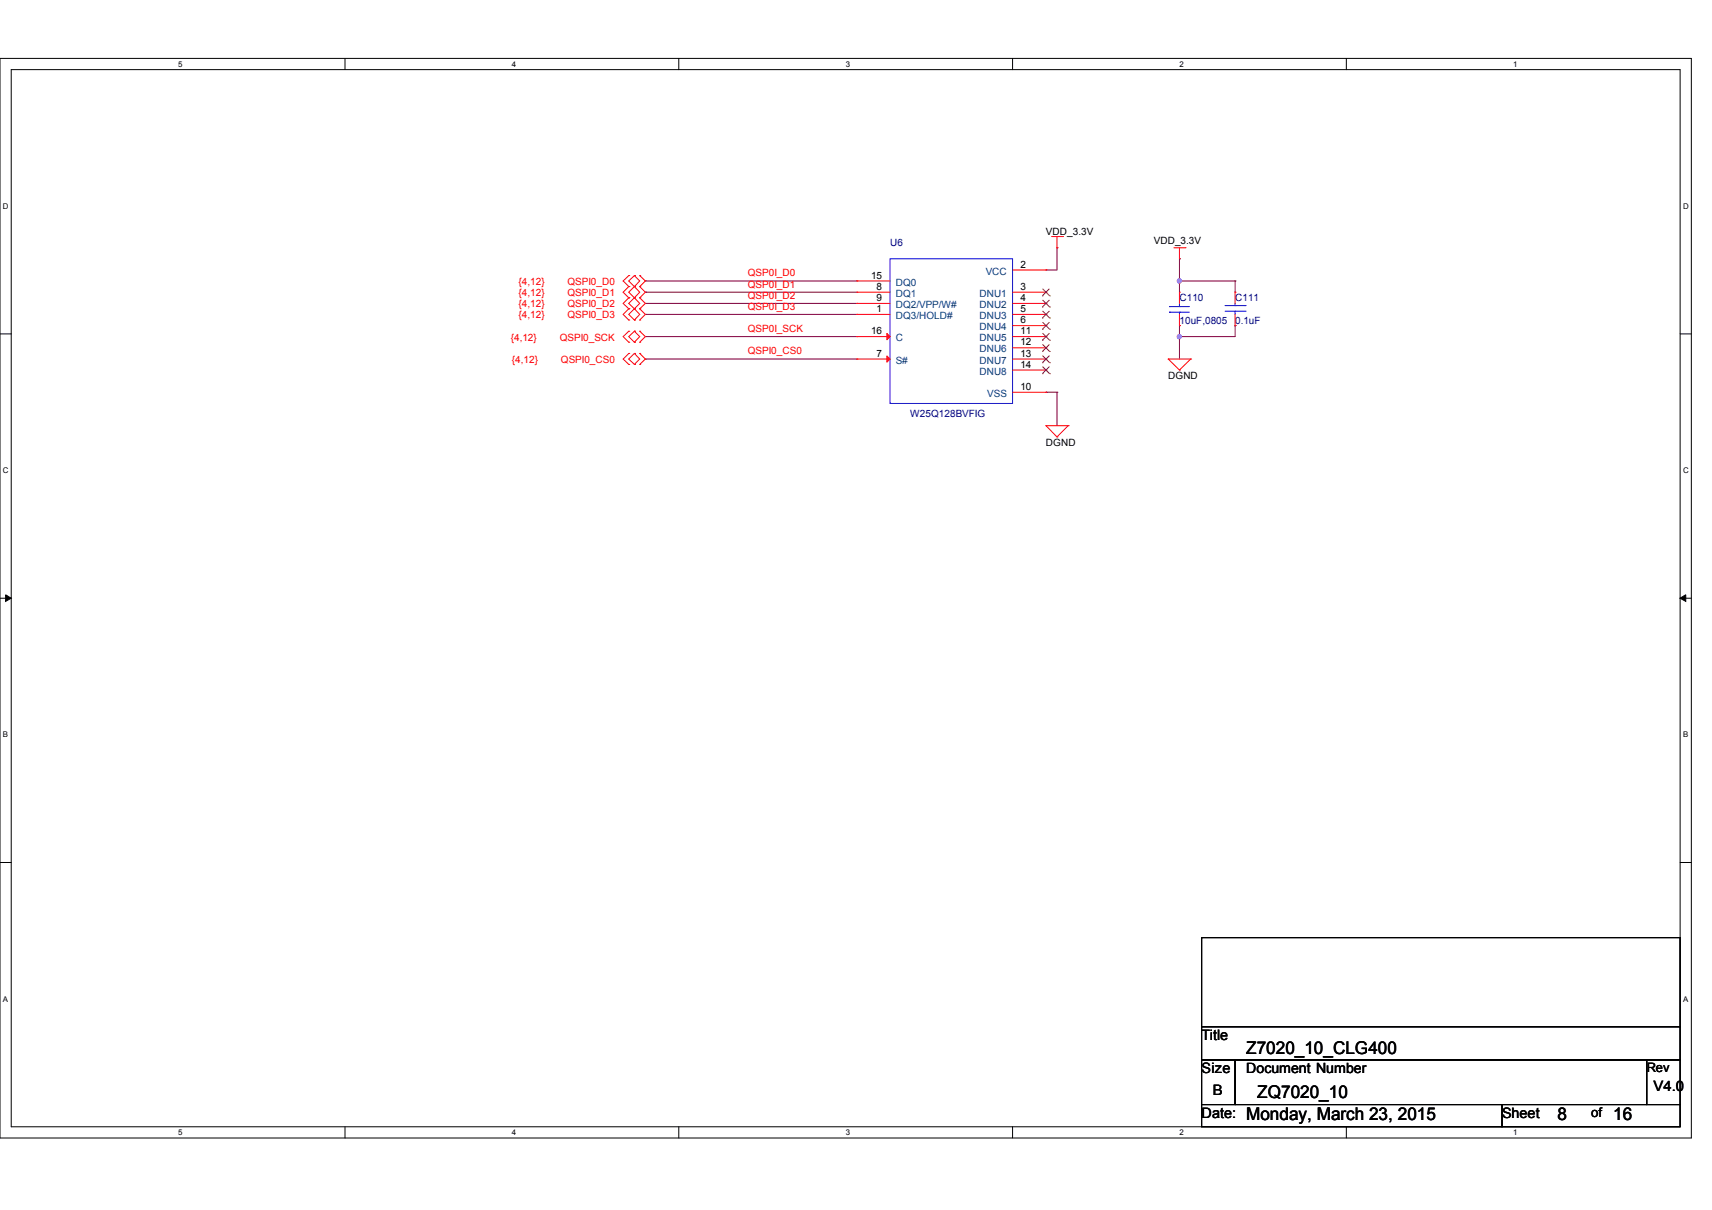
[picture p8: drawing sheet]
<svg xmlns="http://www.w3.org/2000/svg" width="297mm" height="210mm" viewBox="0 0 297 210" stroke-linecap="round" stroke-linejoin="round" font-family="sans-serif">
<path d="M0 10.1h293.5v187.3h-293.5zM1.9 12.1h289.6v183.4h-289.6z" fill="none" stroke="#000" stroke-width=".17"/>
<g fill="#fff">
<path d="M30.9 10.3h.7v1.5h-.7z"/>
<path d="M30.9 195.7h.7v1.5h-.7z"/>
</g>
<path d="M59.9 10.1v2M59.9 195.5v1.9" fill="none" stroke="#000" stroke-width=".17"/>
<g fill="#fff">
<path d="M88.8 10.3h.7v1.5h-.7z"/>
<path d="M88.8 195.7h.7v1.5h-.7z"/>
</g>
<path d="M117.8 10.1v2M117.8 195.5v1.9" fill="none" stroke="#000" stroke-width=".17"/>
<g fill="#fff">
<path d="M146.7 10.3h.7v1.5h-.7z"/>
<path d="M146.7 195.7h.7v1.5h-.7z"/>
</g>
<path d="M175.7 10.1v2M175.7 195.5v1.9" fill="none" stroke="#000" stroke-width=".17"/>
<g fill="#fff">
<path d="M204.6 10.3h.8v1.5h-.8z"/>
<path d="M204.6 195.7h.8v1.5h-.8z"/>
</g>
<path d="M233.6 10.1v2M233.6 195.5v1.9" fill="none" stroke="#000" stroke-width=".17"/>
<g fill="#fff">
<path d="M262.6 10.3h.7v1.5h-.7z"/>
<path d="M262.6 195.7h.7v1.5h-.7z"/>
<path d="M.5 35h.9v1.5h-.9z"/>
<path d="M292 35h.9v1.5h-.9z"/>
<path d="M.5 80.8h.9v1.5h-.9z"/>
<path d="M292 80.8h.9v1.5h-.9z"/>
</g>
<path d="M0 57.9h1.9M291.5 57.9h2" fill="none" stroke="#000" stroke-width=".17"/>
<g fill="#fff">
<path d="M.5 126.7h.9v1.5h-.9z"/>
<path d="M292 126.7h.9v1.5h-.9z"/>
</g>
<path d="M0 103.8h1.9M291.5 103.8h2" fill="none" stroke="#000" stroke-width=".17"/>
<path d="M1 103.2l.9 .6-.9 .5zM291.5 103.8l1-.6v1.1z" fill="#000" stroke="#000" stroke-width=".17"/>
<g fill="#fff">
<path d="M.5 172.5h.9v1.5h-.9z"/>
<path d="M292 172.5h.9v1.5h-.9z"/>
</g>
<path d="M0 149.6h1.9M291.5 149.6h2M208.5 162.7h83v15.4h-83zM208.5 178.1h83v5.8h-83zM208.5 183.9h5.8v7.7h-5.8zM208.5 191.6h52.1v3.9h-52.1zM214.3 183.9h71.4v7.7h-71.4zM260.6 191.6h30.9v3.9h-30.9zM285.7 183.9h5.8v7.7h-5.8z" fill="none" stroke="#000" stroke-width=".17"/>
<g fill="none" stroke="#800040" stroke-width=".17">
<path d="M112 48.7h.1M112 50.7h.1M112 52.6h.1M112 54.5h.1M112 58.4h.1M112 48.7h36.7M112 58.4h36.7M112 50.7h36.7M112 52.6h36.7M112 54.5h36.7M181.5 46.8h.1M183.4 43h.1"/>
<path d="M183.4 43v3.8h-1.9M204.6 56.5h.1M204.6 44.9h.1M204.6 48.7h.1M204.6 58.4h.1M204.6 44.9v5.8M204.6 56.5v5.8M204.6 48.7h9.7M214.3 48.7h.1M214.3 56.5h.1M214.3 48.7v2M214.3 56.5v1.9h-9.7"/>
<path d="M112 62.3h.1M112 62.3h36.7M181.5 68h.1M181.5 68h1.9M183.4 68h.1M183.4 68v5.8"/>
</g>
<g fill="#f0f" stroke="#f0f" stroke-width=".17">
<circle cx="204.6" cy="48.7" r=".37"/>
<circle cx="204.6" cy="58.4" r=".37"/>
</g>
<g fill="none" stroke="#f00" stroke-width=".17">
<path d="M109.1 47.8h.1M109.1 49.7h.1M109.1 51.7h.1M109.1 53.6h.1M109.1 55.5h.1M109.1 57.5h.1M109.1 59.4h.1M109.1 47.8l-1 .9 1 1M109.1 49.7l-1 1 1 1M109.1 53.6l-1 .9 1 1M109.1 51.7l-1 .9 1 1M109.1 57.5l-1 .9 1 1"/>
<path d="M110.1 49.7h.1M110.1 47.8h.1M110.1 51.7h.1M110.1 53.6h.1M110.1 55.5h.1M110.1 59.4h.1M110.1 57.5h.1M110.1 47.8l-1 .9 1 1M110.1 47.8l.9 .9-.9 1M110.1 49.7l-1 1 1 1M110.1 49.7l.9 1-.9 1M110.1 51.7l-1 .9 1 1"/>
<path d="M110.1 51.7l.9 .9-1.9 1.9 1 1M110.1 53.6l.9 .9-.9 1M110.1 57.5l-1 .9 1 1M110.1 57.5l.9 .9-.9 1M111 47.8h.1M111 49.7h.1M111 51.7h.1M111 53.6h.1M111 55.5h.1M111 57.5h.1M111 59.4h.1M111 51.7l1 .9-1 1"/>
<path d="M111 47.8l1 .9-1 1M111 49.7l1 1-1 1M111 53.6l1 .9-1 1M111 57.5l1 .9-1 1M148.7 48.7h.1M148.7 50.7h.1M148.7 52.6h.1M148.7 54.5h.1M148.7 58.4h.1M148.7 48.7h5.7M148.7 50.7h5.7M148.7 52.6h5.7"/>
<path d="M148.7 54.5h5.7M148.7 58.4h5.7M175.7 50.7h5.8M175.7 52.6h5.8M175.7 54.5h5.8M175.7 58.4h5.8M175.7 56.5h5.8M175.7 46.8h5.8M181.5 50.7h.1M181.5 52.6h.1M181.5 54.5h.1M181.5 56.5h.1"/>
<path d="M181.5 58.4h.1M181.5 46.8h.1M182.5 41h1.9M183.4 43h.1M183.4 41v2M184.4 41h.1M203.7 43h1.9M204.6 44.9h.1M204.6 56.5h.1M204.6 50.7h.1M204.6 43v1.9M204.6 50.7v1.9"/>
<path d="M204.6 54.5v2M205.6 43h.1M214.3 50.7h.1M214.3 56.5h.1M214.3 50.7v1.9M214.3 54.5v2M109.1 61.3h.1M109.1 63.2h.1M109.1 61.3l-1 1 1 .9M110.1 63.2h.1M110.1 61.3h.1M110.1 61.3l-1 1 1 .9"/>
<path d="M110.1 61.3l.9 1-.9 .9M111 61.3h.1M111 63.2h.1M111 61.3l1 1-1 .9M148.7 62.3h.1M148.7 62.3h5.7M175.7 62.3h5.8M175.7 60.3h5.8M175.7 64.2h5.8M175.7 68h5.8M181.5 73.8h.1M181.5 60.3h.1"/>
<path d="M181.5 62.3h.1M181.5 64.2h.1M181.5 68h.1M181.5 73.8h3.8M181.5 73.8l1.9 2M183.4 75.8h.1M185.3 73.8h.1M185.3 73.8l-1.9 2M202.7 62.3h.1M202.7 62.3h3.9M202.7 62.3l1.9 1.9M204.6 64.2h.1"/>
<path d="M206.6 62.3h.1M206.6 62.3l-2 1.9"/>
</g>
<g fill="none" stroke="#00f" stroke-width=".17">
<path d="M154.4 44.9h21.3v25.1h-21.3zM202.9 53.2h.1M202.9 54.2h.1M202.9 53.2h3.5M202.9 54.2h3.5M204.6 54.2h.1M204.6 53.2h.1M204.6 52.6v.6M204.6 54.2v.3M212.6 54h3.4M212.6 53h3.4M214.3 53h.1"/>
<path d="M214.3 54h.1M214.3 52.6v.4M214.3 54v.5M216 54h.1M216 53h.1"/>
</g>
<g fill="#f00" stroke="#f00" stroke-width=".17">
<path d="M153.9 57.8l.5 .6-.5 .5z"/>
<path d="M153.9 61.7l.5 .6-.5 .5z"/>
</g>
<g fill="none" stroke="#804000" stroke-width=".17">
<path d="M180.8 51.3h.1M180.8 53.3h.1M180.8 55.2h.1M180.8 57.1h.1M180.8 59h.1M180.9 50.1l1.2 1.2M180.9 52l1.2 1.3M180.9 53.9l1.2 1.3M180.9 55.9l1.2 1.2M180.9 57.8l1.2 1.2M180.9 59.7l1.2 1.3M182.1 50.1l-1.3 1.2"/>
<path d="M182.1 52l-1.3 1.3M182.1 53.9l-1.3 1.3M182.1 55.9l-1.3 1.2M182.1 57.8l-1.3 1.2M182.1 59.7l-1.3 1.3M182.1 51.3h.1M182.1 53.3h.1M182.1 55.2h.1M182.1 57.1h.1M182.1 59h.1M180.8 61h.1M180.8 62.9h.1"/>
<path d="M180.8 64.8h.1M180.9 61.7l1.2 1.2M180.9 63.6l1.2 1.2M182.1 61.7l-1.3 1.2M182.1 63.6l-1.3 1.2M182.1 61h.1M182.1 62.9h.1M182.1 64.8h.1"/>
</g>
<g font-size="3">
<text x="216.2" y="182.8">Z7020_10_CLG400</text>
<text x="218.1" y="190.5">ZQ7020_10</text>
<text x="216.2" y="194.4">Monday, March 23, 2015</text>
<text x="270.3" y="194.4">8</text>
<text x="279.9" y="194.4">16</text>
</g>
<g font-size="2.5">
<text x="208.5" y="180.4">Title</text>
<text x="208.5" y="186.1">Size</text>
<text x="210.4" y="190">B</text>
<text x="216.2" y="186.1">Document Number</text>
<text x="286.9" y="189.2">V4.0</text>
<text x="208.5" y="193.9">Date:</text>
<text x="260.6" y="193.9">Sheet</text>
</g>
<text font-size="2.3" x="276.1" y="193.7">of</text>
<text font-size="2.2" x="285.7" y="185.9">Rev</text>
<g font-size="1.7">
<text x="181.5" y="40.7">VDD_3.3V</text>
<text x="177" y="46.4">2</text>
<text x="200.2" y="42.3">VDD_3.3V</text>
<text x="151.1" y="48.3">15</text>
<text x="152.1" y="50.3">8</text>
<text x="152.1" y="52.2">9</text>
<text x="177" y="50.3">3</text>
<text x="177" y="52.2">4</text>
<text x="151.1" y="58">16</text>
<text x="152.1" y="54.1">1</text>
<text x="177" y="54.1">5</text>
<text x="177" y="56.1">6</text>
<text x="177" y="58">11</text>
<text x="177" y="59.9">12</text>
<text x="152.1" y="61.9">7</text>
<text x="177" y="61.9">13</text>
<text x="177" y="63.8">14</text>
<text x="202.7" y="65.8">DGND</text>
<text x="177" y="67.6">10</text>
<text x="181.5" y="77.4">DGND</text>
</g>
<g font-size="1.7" fill="#f00">
<text x="129.8" y="47.9">QSP0I_D0</text>
<text x="90" y="49.4">{4,12}</text>
<text x="90" y="51.3">{4,12}</text>
<text x="90" y="53.3">{4,12}</text>
<text x="98.5" y="49.4">QSPI0_D0</text>
<text x="98.5" y="51.3">QSPI0_D1</text>
<text x="98.5" y="53.3">QSPI0_D2</text>
<text x="129.8" y="49.9">QSP0I_D1</text>
<text x="129.8" y="51.8">QSP0I_D2</text>
<text x="129.8" y="53.7">QSP0I_D3</text>
<text x="88.6" y="59.1">{4,12}</text>
<text x="90" y="55.2">{4,12}</text>
<text x="97.1" y="59.1">QSPI0_SCK</text>
<text x="98.5" y="55.2">QSPI0_D3</text>
<text x="129.8" y="57.6">QSP0I_SCK</text>
<text x="88.8" y="62.9">{4,12}</text>
<text x="97.3" y="62.9">QSPI0_CS0</text>
<text x="129.8" y="61.5">QSPI0_CS0</text>
</g>
<g font-size="1.7" fill="#000080">
<text x="154.4" y="42.6">U6</text>
<text x="204.6" y="52.3">C110</text>
<text x="214.3" y="52.3">C111</text>
<text x="204.6" y="56.1">10uF,0805</text>
<text x="214.3" y="56.1">0.1uF</text>
<text x="157.9" y="72.4">W25Q128BVFIG</text>
</g>
<g font-size="1.7" fill="#004080">
<text x="171" y="47.6">VCC</text>
<text x="155.4" y="49.5">DQ0</text>
<text x="155.4" y="51.5">DQ1</text>
<text x="155.4" y="53.4">DQ2/VPP/W#</text>
<text x="169.9" y="51.5">DNU1</text>
<text x="169.9" y="53.4">DNU2</text>
<text x="155.4" y="55.3">DQ3/HOLD#</text>
<text x="155.4" y="59.2">C</text>
<text x="169.9" y="55.3">DNU3</text>
<text x="169.9" y="57.3">DNU4</text>
<text x="169.9" y="59.2">DNU5</text>
<text x="155.4" y="63.1">S#</text>
<text x="169.9" y="61.1">DNU6</text>
<text x="169.9" y="63.1">DNU7</text>
<text x="169.9" y="65">DNU8</text>
<text x="171.3" y="68.8">VSS</text>
</g>
<g font-size="1.4">
<text x="30.9" y="11.6">5</text>
<text x="88.8" y="11.6">4</text>
<text x="146.7" y="11.6">3</text>
<text x="204.6" y="11.6">2</text>
<text x="262.6" y="11.6">1</text>
<text x=".5" y="36.2">D</text>
<text x="292" y="36.2">D</text>
<text x=".5" y="82.1">C</text>
<text x="292" y="82.1">C</text>
<text x=".5" y="127.9">B</text>
<text x="292" y="127.9">B</text>
<text x=".5" y="173.8">A</text>
<text x="292" y="173.8">A</text>
<text x="30.9" y="196.9">5</text>
<text x="88.8" y="196.9">4</text>
<text x="146.7" y="196.9">3</text>
<text x="204.6" y="196.9">2</text>
<text x="262.6" y="196.9">1</text>
</g>
</svg>
